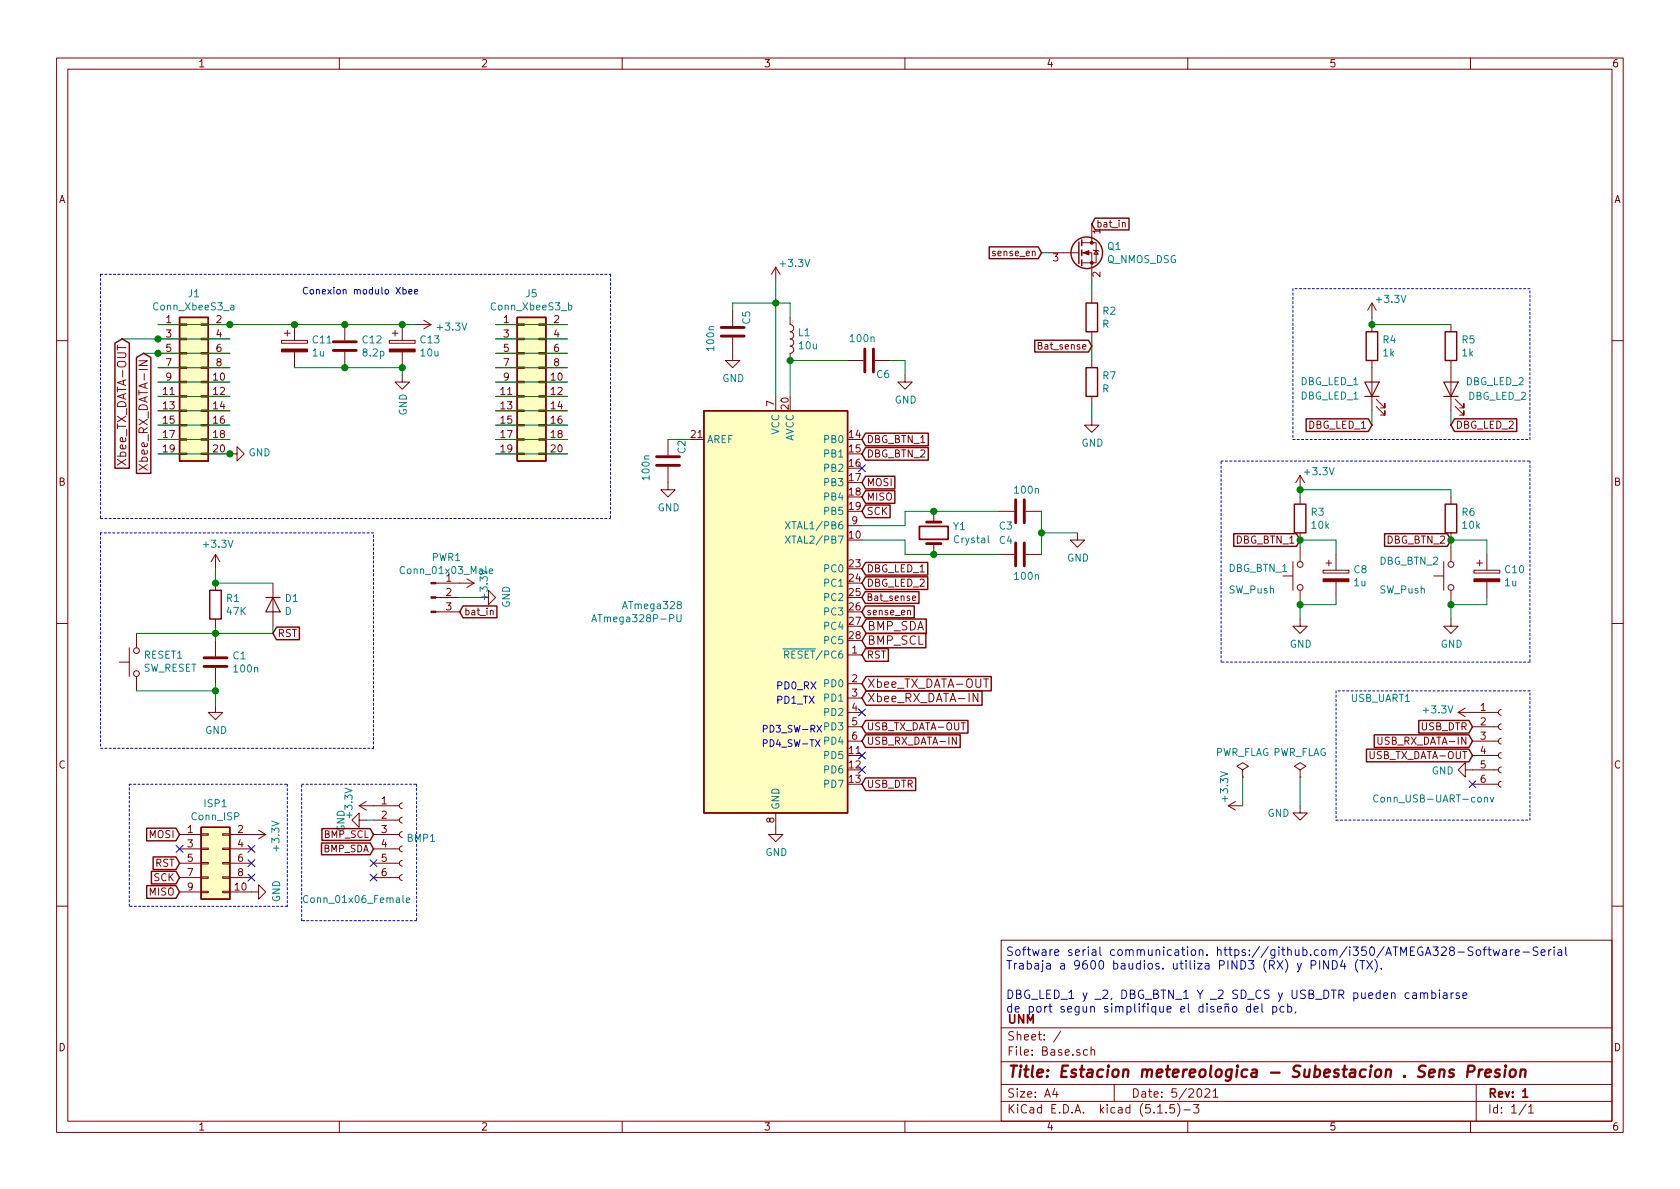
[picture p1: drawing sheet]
EESchema Schematic File Version 4
EELAYER 30 0
EELAYER END
$Descr A4 11693 8268
encoding utf-8
Sheet 1 1
Title "Estacion metereologica - Subestacion . Sens Presion"
Date "5/2021"
Rev "1"
Comp "UNM"
Comment1 ""
Comment2 ""
Comment3 ""
Comment4 ""
$EndDescr
$Comp
L MCU_Microchip_ATmega:ATmega328P-PU ATmega328
U 1 1
P 5400 4250
F 0 "ATmega328" H 4756 4296 50  0000 R CNN
F 1 "ATmega328P-PU" H 4756 4205 50  0000 R CNN
F 2 "Package_DIP:DIP-28_W7.62mm_Socket" H 5400 4250 50  0001 C CIN
F 3 "http://ww1.microchip.com/downloads/en/DeviceDoc/ATmega328_P%20AVR%20MCU%20with%20picoPower%20Technology%20Data%20Sheet%2040001984A.pdf" H 5400 4250 50  0001 C CNN
	1    5400 4250
	1    0    0    -1  
$EndComp
$Comp
L Connector_Generic:Conn_02x10_Odd_Even J1
U 1 1
P 1300 2650
F 0 "J1" H 1350 3267 50  0000 C CNN
F 1 "Conn_XbeeS3_a" H 1350 3176 50  0000 C CNN
F 2 "Connector_PinSocket_2.00mm:PinSocket_2x10_P2.00mm_Vertical" H 1300 2650 50  0001 C CNN
F 3 "~" H 1300 2650 50  0001 C CNN
	1    1300 2650
	1    0    0    -1  
$EndComp
$Comp
L Connector_Generic:Conn_02x10_Odd_Even J5
U 1 1
P 3650 2650
F 0 "J5" H 3700 3267 50  0000 C CNN
F 1 "Conn_XbeeS3_b" H 3700 3176 50  0000 C CNN
F 2 "Connector_PinSocket_2.00mm:PinSocket_2x10_P2.00mm_Vertical" H 3650 2650 50  0001 C CNN
F 3 "~" H 3650 2650 50  0001 C CNN
	1    3650 2650
	1    0    0    -1  
$EndComp
Wire Wire Line
	3950 2650 3450 2650
Wire Wire Line
	3450 2550 3950 2550
Wire Wire Line
	3950 2450 3450 2450
Wire Wire Line
	3450 2350 3950 2350
Wire Wire Line
	3950 2250 3450 2250
Wire Wire Line
	3950 2750 3450 2750
Wire Wire Line
	3950 2850 3450 2850
Wire Wire Line
	3950 2950 3450 2950
Wire Wire Line
	3950 3050 3450 3050
Wire Wire Line
	3950 3150 3450 3150
Wire Wire Line
	1600 3050 1100 3050
Wire Wire Line
	1600 2950 1100 2950
Wire Wire Line
	1600 2850 1100 2850
Wire Wire Line
	1600 2750 1100 2750
Wire Wire Line
	1600 2650 1100 2650
Wire Wire Line
	1600 2550 1100 2550
Wire Wire Line
	1600 2450 1100 2450
Wire Notes Line
	700  1900 700  3600
Wire Wire Line
	1600 2350 1100 2350
Wire Wire Line
	1600 2250 1100 2250
Wire Wire Line
	1600 3150 1100 3150
$Comp
L power:GND #PWR?
U 1 1
P 1600 3150
AR Path="/609BBA6C/609EFB9F" Ref="#PWR?"  Part="1" 
AR Path="/609EFB9F" Ref="#PWR02"  Part="1" 
F 0 "#PWR02" H 1600 2900 50  0001 C CNN
F 1 "GND" V 1605 3022 50  0000 R CNN
F 2 "" H 1600 3150 50  0001 C CNN
F 3 "" H 1600 3150 50  0001 C CNN
	1    1600 3150
	0    -1   -1   0   
$EndComp
Connection ~ 1600 3150
$Comp
L power:+3.3V #PWR?
U 1 1
P 2900 2250
AR Path="/609BBA6C/609F133F" Ref="#PWR?"  Part="1" 
AR Path="/609F133F" Ref="#PWR01"  Part="1" 
F 0 "#PWR01" H 2900 2100 50  0001 C CNN
F 1 "+3.3V" V 2915 2378 50  0000 L CNN
F 2 "" H 2900 2250 50  0001 C CNN
F 3 "" H 2900 2250 50  0001 C CNN
	1    2900 2250
	0    1    1    0   
$EndComp
Connection ~ 1600 2250
Text GLabel 1000 2450 3    59   Input ~ 0
Xbee_RX_DATA-IN
Text GLabel 850  2350 3    59   Input ~ 0
Xbee_TX_DATA-OUT
$Comp
L Switch:SW_Push DBG_BTN_1
U 1 1
P 9050 4000
F 0 "DBG_BTN_1" V 9100 4500 50  0000 R CNN
F 1 "SW_Push" V 8950 4500 50  0000 R CNN
F 2 "Button_Switch_THT:SW_TH_Tactile_Omron_B3F-10xx" H 9050 4200 50  0001 C CNN
F 3 "~" H 9050 4200 50  0001 C CNN
	1    9050 4000
	0    -1   -1   0   
$EndComp
$Comp
L Device:CP C8
U 1 1
P 9300 4000
F 0 "C8" H 9418 4046 50  0000 L CNN
F 1 "1u" H 9418 3955 50  0000 L CNN
F 2 "Capacitor_THT:CP_Radial_D5.0mm_P2.50mm" H 9338 3850 50  0001 C CNN
F 3 "~" H 9300 4000 50  0001 C CNN
	1    9300 4000
	1    0    0    -1  
$EndComp
$Comp
L Device:R R3
U 1 1
P 9050 3600
F 0 "R3" H 9120 3646 50  0000 L CNN
F 1 "10k" H 9120 3555 50  0000 L CNN
F 2 "Resistor_THT:R_Axial_DIN0207_L6.3mm_D2.5mm_P7.62mm_Horizontal" V 8980 3600 50  0001 C CNN
F 3 "~" H 9050 3600 50  0001 C CNN
	1    9050 3600
	1    0    0    -1  
$EndComp
$Comp
L power:GND #PWR021
U 1 1
P 9050 4300
F 0 "#PWR021" H 9050 4050 50  0001 C CNN
F 1 "GND" H 9055 4127 50  0000 C CNN
F 2 "" H 9050 4300 50  0001 C CNN
F 3 "" H 9050 4300 50  0001 C CNN
	1    9050 4300
	1    0    0    -1  
$EndComp
$Comp
L power:+3.3V #PWR?
U 1 1
P 9050 3400
AR Path="/609BBA6C/609B1ED1" Ref="#PWR?"  Part="1" 
AR Path="/609B1ED1" Ref="#PWR020"  Part="1" 
F 0 "#PWR020" H 9050 3250 50  0001 C CNN
F 1 "+3.3V" H 9065 3528 50  0000 L CNN
F 2 "" H 9050 3400 50  0001 C CNN
F 3 "" H 9050 3400 50  0001 C CNN
	1    9050 3400
	1    0    0    -1  
$EndComp
Wire Wire Line
	9050 3400 9050 3450
Wire Wire Line
	9050 3750 9050 3800
Wire Wire Line
	9050 4200 9050 4300
Wire Wire Line
	9050 4200 9300 4200
Wire Wire Line
	9300 4200 9300 4150
Connection ~ 9050 4200
Wire Wire Line
	9300 3850 9300 3750
Wire Wire Line
	9300 3750 9050 3750
Connection ~ 9050 3750
Text GLabel 9050 3750 0    50   Input ~ 0
DBG_BTN_1
$Comp
L Switch:SW_Push DBG_BTN_2
U 1 1
P 10100 4000
F 0 "DBG_BTN_2" V 10200 4500 50  0000 R CNN
F 1 "SW_Push" V 10000 4500 50  0000 R CNN
F 2 "Button_Switch_THT:SW_TH_Tactile_Omron_B3F-10xx" H 10100 4200 50  0001 C CNN
F 3 "~" H 10100 4200 50  0001 C CNN
	1    10100 4000
	0    -1   -1   0   
$EndComp
$Comp
L Device:CP C10
U 1 1
P 10350 4000
F 0 "C10" H 10468 4046 50  0000 L CNN
F 1 "1u" H 10468 3955 50  0000 L CNN
F 2 "Capacitor_THT:CP_Radial_D5.0mm_P2.50mm" H 10388 3850 50  0001 C CNN
F 3 "~" H 10350 4000 50  0001 C CNN
	1    10350 4000
	1    0    0    -1  
$EndComp
$Comp
L Device:R R6
U 1 1
P 10100 3600
F 0 "R6" H 10170 3646 50  0000 L CNN
F 1 "10k" H 10170 3555 50  0000 L CNN
F 2 "Resistor_THT:R_Axial_DIN0207_L6.3mm_D2.5mm_P7.62mm_Horizontal" V 10030 3600 50  0001 C CNN
F 3 "~" H 10100 3600 50  0001 C CNN
	1    10100 3600
	1    0    0    -1  
$EndComp
$Comp
L power:GND #PWR026
U 1 1
P 10100 4300
F 0 "#PWR026" H 10100 4050 50  0001 C CNN
F 1 "GND" H 10105 4127 50  0000 C CNN
F 2 "" H 10100 4300 50  0001 C CNN
F 3 "" H 10100 4300 50  0001 C CNN
	1    10100 4300
	1    0    0    -1  
$EndComp
Wire Wire Line
	10100 3400 10100 3450
Wire Wire Line
	10100 3750 10100 3800
Wire Wire Line
	10100 4200 10100 4300
Wire Wire Line
	10100 4200 10350 4200
Wire Wire Line
	10350 4200 10350 4150
Connection ~ 10100 4200
Wire Wire Line
	10350 3850 10350 3750
Wire Wire Line
	10350 3750 10100 3750
Connection ~ 10100 3750
Text GLabel 10100 3750 0    50   Input ~ 0
DBG_BTN_2
$Comp
L Device:R R5
U 1 1
P 10100 2400
F 0 "R5" H 10170 2446 50  0000 L CNN
F 1 "1k" H 10170 2355 50  0000 L CNN
F 2 "Resistor_THT:R_Axial_DIN0207_L6.3mm_D2.5mm_P7.62mm_Horizontal" V 10030 2400 50  0001 C CNN
F 3 "~" H 10100 2400 50  0001 C CNN
	1    10100 2400
	1    0    0    -1  
$EndComp
$Comp
L Device:LED DBG_LED_2
U 1 1
P 10100 2700
F 0 "DBG_LED_2" V 10150 2600 50  0000 R CNN
F 1 "DBG_LED_2" V 10048 2583 50  0000 R CNN
F 2 "LED_THT:LED_D3.0mm_Clear" H 10100 2700 50  0001 C CNN
F 3 "~" H 10100 2700 50  0001 C CNN
	1    10100 2700
	0    -1   -1   0   
$EndComp
$Comp
L Device:R R4
U 1 1
P 9550 2400
F 0 "R4" H 9620 2446 50  0000 L CNN
F 1 "1k" H 9620 2355 50  0000 L CNN
F 2 "Resistor_THT:R_Axial_DIN0207_L6.3mm_D2.5mm_P7.62mm_Horizontal" V 9480 2400 50  0001 C CNN
F 3 "~" H 9550 2400 50  0001 C CNN
	1    9550 2400
	1    0    0    -1  
$EndComp
$Comp
L Device:LED DBG_LED_1
U 1 1
P 9550 2700
F 0 "DBG_LED_1" V 9600 3200 50  0000 R CNN
F 1 "DBG_LED_1" V 9500 3200 50  0000 R CNN
F 2 "LED_THT:LED_D3.0mm_Clear" H 9550 2700 50  0001 C CNN
F 3 "~" H 9550 2700 50  0001 C CNN
	1    9550 2700
	0    -1   -1   0   
$EndComp
Wire Wire Line
	9050 3400 10100 3400
Connection ~ 9050 3400
$Comp
L power:+3.3V #PWR?
U 1 1
P 9550 2200
AR Path="/609BBA6C/609CAF5E" Ref="#PWR?"  Part="1" 
AR Path="/609CAF5E" Ref="#PWR024"  Part="1" 
F 0 "#PWR024" H 9550 2050 50  0001 C CNN
F 1 "+3.3V" H 9565 2328 50  0000 L CNN
F 2 "" H 9550 2200 50  0001 C CNN
F 3 "" H 9550 2200 50  0001 C CNN
	1    9550 2200
	1    0    0    -1  
$EndComp
Wire Wire Line
	9550 2200 9550 2250
Wire Wire Line
	9550 2250 10100 2250
Connection ~ 9550 2250
Text GLabel 10100 2950 2    50   Input ~ 0
DBG_LED_2
Wire Wire Line
	10100 2950 10100 2850
Text GLabel 9550 2950 0    50   Input ~ 0
DBG_LED_1
Wire Wire Line
	9550 2950 9550 2850
Wire Notes Line
	8500 3200 10650 3200
Wire Notes Line
	10650 3200 10650 4600
Wire Notes Line
	10650 4600 8500 4600
Wire Notes Line
	8500 4600 8500 3200
Wire Notes Line
	9000 3050 10650 3050
Wire Notes Line
	10650 3050 10650 2000
Wire Notes Line
	10650 2000 9000 2000
Wire Notes Line
	9000 2000 9000 3050
$Comp
L power:GND #PWR014
U 1 1
P 5400 5750
F 0 "#PWR014" H 5400 5500 50  0001 C CNN
F 1 "GND" H 5405 5577 50  0000 C CNN
F 2 "" H 5400 5750 50  0001 C CNN
F 3 "" H 5400 5750 50  0001 C CNN
	1    5400 5750
	1    0    0    -1  
$EndComp
Text GLabel 6000 3350 2    50   Input ~ 0
MOSI
Text GLabel 6000 3450 2    50   Input ~ 0
MISO
Text GLabel 6000 4350 2    59   Input ~ 0
BMP_SDA
Text GLabel 6000 4450 2    59   Input ~ 0
BMP_SCL
Text GLabel 6000 5450 2    50   Input ~ 0
USB_DTR
Text GLabel 6000 5150 2    50   Input ~ 0
USB_RX_DATA-IN
Text GLabel 6000 5050 2    50   Input ~ 0
USB_TX_DATA-OUT
Text GLabel 6000 4850 2    59   Input ~ 0
Xbee_RX_DATA-IN
Text GLabel 6000 4750 2    59   Input ~ 0
Xbee_TX_DATA-OUT
$Comp
L power:+3.3V #PWR?
U 1 1
P 5400 1950
AR Path="/609BBA6C/60A082EE" Ref="#PWR?"  Part="1" 
AR Path="/60A082EE" Ref="#PWR013"  Part="1" 
F 0 "#PWR013" H 5400 1800 50  0001 C CNN
F 1 "+3.3V" H 5415 2078 50  0000 L CNN
F 2 "" H 5400 1950 50  0001 C CNN
F 3 "" H 5400 1950 50  0001 C CNN
	1    5400 1950
	1    0    0    -1  
$EndComp
$Comp
L power:GND #PWR015
U 1 1
P 6300 2600
F 0 "#PWR015" H 6300 2350 50  0001 C CNN
F 1 "GND" H 6305 2427 50  0000 C CNN
F 2 "" H 6300 2600 50  0001 C CNN
F 3 "" H 6300 2600 50  0001 C CNN
	1    6300 2600
	1    0    0    -1  
$EndComp
$Comp
L Device:Crystal Y1
U 1 1
P 6500 3700
F 0 "Y1" V 6454 3831 50  0000 L CNN
F 1 "Crystal" V 6545 3831 50  0000 L CNN
F 2 "Crystal:Crystal_HC49-4H_Vertical" H 6500 3700 50  0001 C CNN
F 3 "~" H 6500 3700 50  0001 C CNN
	1    6500 3700
	0    1    1    0   
$EndComp
$Comp
L Device:C C3
U 1 1
P 7100 3550
F 0 "C3" V 7200 3400 50  0000 L CNN
F 1 "100n" V 6950 3500 50  0000 L CNN
F 2 "Capacitor_THT:C_Disc_D5.0mm_W2.5mm_P2.50mm" H 7138 3400 50  0001 C CNN
F 3 "~" H 7100 3550 50  0001 C CNN
	1    7100 3550
	0    1    1    0   
$EndComp
$Comp
L Device:C C4
U 1 1
P 7100 3850
F 0 "C4" V 7000 3700 50  0000 L CNN
F 1 "100n" V 7250 3800 50  0000 L CNN
F 2 "Capacitor_THT:C_Disc_D5.0mm_W2.5mm_P2.50mm" H 7138 3700 50  0001 C CNN
F 3 "~" H 7100 3850 50  0001 C CNN
	1    7100 3850
	0    1    1    0   
$EndComp
$Comp
L power:GND #PWR016
U 1 1
P 7500 3700
F 0 "#PWR016" H 7500 3450 50  0001 C CNN
F 1 "GND" H 7505 3527 50  0000 C CNN
F 2 "" H 7500 3700 50  0001 C CNN
F 3 "" H 7500 3700 50  0001 C CNN
	1    7500 3700
	1    0    0    -1  
$EndComp
Wire Wire Line
	7500 3700 7250 3700
Wire Wire Line
	7250 3700 7250 3550
Wire Wire Line
	7250 3850 7250 3700
Connection ~ 7250 3700
Wire Wire Line
	6950 3550 6500 3550
Wire Wire Line
	6300 3550 6300 3650
Wire Wire Line
	6300 3650 6000 3650
Connection ~ 6500 3550
Wire Wire Line
	6500 3550 6300 3550
Wire Wire Line
	6000 3750 6300 3750
Wire Wire Line
	6300 3750 6300 3850
Wire Wire Line
	6300 3850 6500 3850
Connection ~ 6500 3850
Wire Wire Line
	6500 3850 6950 3850
Text GLabel 6000 3050 2    50   Input ~ 0
DBG_BTN_1
Text GLabel 6000 3150 2    50   Input ~ 0
DBG_BTN_2
Text GLabel 6000 3950 2    50   Input ~ 0
DBG_LED_1
Text GLabel 6000 4050 2    50   Input ~ 0
DBG_LED_2
$Comp
L Device:R R1
U 1 1
P 1500 4200
F 0 "R1" H 1570 4246 50  0000 L CNN
F 1 "47K" H 1570 4155 50  0000 L CNN
F 2 "Resistor_THT:R_Axial_DIN0207_L6.3mm_D2.5mm_P7.62mm_Horizontal" V 1430 4200 50  0001 C CNN
F 3 "~" H 1500 4200 50  0001 C CNN
	1    1500 4200
	1    0    0    -1  
$EndComp
$Comp
L Device:D D1
U 1 1
P 1900 4200
F 0 "D1" V 1854 4279 50  0000 L CNN
F 1 "D" V 1945 4279 50  0000 L CNN
F 2 "Diode_THT:D_5W_P10.16mm_Horizontal" H 1900 4200 50  0001 C CNN
F 3 "~" H 1900 4200 50  0001 C CNN
	1    1900 4200
	0    1    1    0   
$EndComp
$Comp
L Device:C C1
U 1 1
P 1500 4600
F 0 "C1" H 1615 4646 50  0000 L CNN
F 1 "100n" H 1615 4555 50  0000 L CNN
F 2 "Capacitor_THT:C_Disc_D6.0mm_W2.5mm_P5.00mm" H 1538 4450 50  0001 C CNN
F 3 "~" H 1500 4600 50  0001 C CNN
	1    1500 4600
	1    0    0    -1  
$EndComp
$Comp
L Switch:SW_Push RESET1
U 1 1
P 950 4600
F 0 "RESET1" V 996 4552 50  0000 R CNN
F 1 "SW_RESET" V 905 4552 50  0000 R CNN
F 2 "Button_Switch_THT:SW_TH_Tactile_Omron_B3F-10xx" H 950 4800 50  0001 C CNN
F 3 "~" H 950 4800 50  0001 C CNN
	1    950  4600
	0    -1   -1   0   
$EndComp
$Comp
L power:+3.3V #PWR03
U 1 1
P 1500 3950
F 0 "#PWR03" H 1500 3800 50  0001 C CNN
F 1 "+3.3V" H 1515 4123 50  0000 C CNN
F 2 "" H 1500 3950 50  0001 C CNN
F 3 "" H 1500 3950 50  0001 C CNN
	1    1500 3950
	1    0    0    -1  
$EndComp
$Comp
L power:GND #PWR04
U 1 1
P 1500 4900
F 0 "#PWR04" H 1500 4650 50  0001 C CNN
F 1 "GND" H 1505 4727 50  0000 C CNN
F 2 "" H 1500 4900 50  0001 C CNN
F 3 "" H 1500 4900 50  0001 C CNN
	1    1500 4900
	1    0    0    -1  
$EndComp
Wire Wire Line
	950  4800 1500 4800
Wire Wire Line
	1500 4800 1500 4750
Wire Wire Line
	1500 4800 1500 4900
Connection ~ 1500 4800
Wire Wire Line
	950  4400 1500 4400
Wire Wire Line
	1500 4400 1500 4350
Wire Wire Line
	1500 4450 1500 4400
Connection ~ 1500 4400
Wire Wire Line
	1500 4050 1500 3950
Wire Wire Line
	1900 4050 1500 4050
Connection ~ 1500 4050
Wire Wire Line
	1900 4350 1900 4400
Wire Wire Line
	1900 4400 1500 4400
Text GLabel 1900 4400 2    50   Input ~ 0
RST
Wire Notes Line
	2600 3700 700  3700
Wire Notes Line
	700  3700 700  5200
Wire Notes Line
	700  5200 2600 5200
Wire Notes Line
	2600 5200 2600 3700
Text GLabel 6000 4550 2    50   Input ~ 0
RST
$Comp
L Connector_Generic:Conn_02x05_Odd_Even ISP1
U 1 1
P 1450 6000
F 0 "ISP1" H 1500 6417 50  0000 C CNN
F 1 "Conn_ISP" H 1500 6326 50  0000 C CNN
F 2 "Connector_IDC:IDC-Header_2x05_P2.54mm_Vertical" H 1450 6000 50  0001 C CNN
F 3 "~" H 1450 6000 50  0001 C CNN
	1    1450 6000
	1    0    0    -1  
$EndComp
$Comp
L power:GND #PWR08
U 1 1
P 1750 6200
F 0 "#PWR08" H 1750 5950 50  0001 C CNN
F 1 "GND" H 1755 6027 50  0000 C CNN
F 2 "" H 1750 6200 50  0001 C CNN
F 3 "" H 1750 6200 50  0001 C CNN
	1    1750 6200
	0    -1   -1   0   
$EndComp
$Comp
L power:+3.3V #PWR07
U 1 1
P 1750 5800
F 0 "#PWR07" H 1750 5650 50  0001 C CNN
F 1 "+3.3V" H 1765 5973 50  0000 C CNN
F 2 "" H 1750 5800 50  0001 C CNN
F 3 "" H 1750 5800 50  0001 C CNN
	1    1750 5800
	0    1    1    0   
$EndComp
NoConn ~ 1250 5900
Text GLabel 1250 5800 0    50   Input ~ 0
MOSI
Text GLabel 1250 6200 0    50   Input ~ 0
MISO
Text GLabel 1250 6100 0    50   Input ~ 0
SCK
Text GLabel 1250 6000 0    50   Input ~ 0
RST
NoConn ~ 1750 6100
NoConn ~ 1750 6000
NoConn ~ 1750 5900
Wire Notes Line
	2000 6300 900  6300
Wire Notes Line
	900  6300 900  5450
Wire Notes Line
	900  5450 2000 5450
Wire Notes Line
	2000 5450 2000 6300
Text GLabel 6000 3550 2    50   Input ~ 0
SCK
Text Notes 5400 4800 0    50   ~ 0
PD0_RX
Text Notes 5400 4900 0    50   ~ 0
PD1_TX
Text Notes 5300 5100 0    47   ~ 0
PD3_SW-RX
Text Notes 5300 5200 0    47   ~ 0
PD4_SW-TX
Text Notes 7000 7050 0    59   ~ 0
DBG_LED_1 y _2, DBG_BTN_1 Y _2 SD_CS y USB_DTR pueden cambiarse\nde port segun simplifique el diseño del pcb,
Text Notes 7000 6750 0    59   ~ 0
Software serial communication. https://github.com/i350/ATMEGA328-Software-Serial\nTrabaja a 9600 baudios. utiliza PIND3 (RX) y PIND4 (TX).
$Comp
L power:PWR_FLAG #FLG01
U 1 1
P 9050 5400
F 0 "#FLG01" H 9050 5475 50  0001 C CNN
F 1 "PWR_FLAG" H 9050 5573 50  0000 C CNN
F 2 "" H 9050 5400 50  0001 C CNN
F 3 "~" H 9050 5400 50  0001 C CNN
	1    9050 5400
	1    0    0    -1  
$EndComp
$Comp
L power:GND #PWR022
U 1 1
P 9050 5600
F 0 "#PWR022" H 9050 5350 50  0001 C CNN
F 1 "GND" H 8900 5550 50  0000 C CNN
F 2 "" H 9050 5600 50  0001 C CNN
F 3 "" H 9050 5600 50  0001 C CNN
	1    9050 5600
	1    0    0    -1  
$EndComp
Wire Wire Line
	9050 5400 9050 5600
Wire Notes Line
	4250 1900 4250 3600
Wire Notes Line
	700  3600 4250 3600
Wire Notes Line
	700  1900 4250 1900
Wire Wire Line
	1000 2450 1100 2450
Connection ~ 1100 2450
Wire Wire Line
	850  2350 1100 2350
Connection ~ 1100 2350
$Comp
L Device:CP C11
U 1 1
P 2050 2400
F 0 "C11" H 2168 2446 50  0000 L CNN
F 1 "1u" H 2168 2355 50  0000 L CNN
F 2 "Capacitor_THT:CP_Radial_D5.0mm_P2.50mm" H 2088 2250 50  0001 C CNN
F 3 "~" H 2050 2400 50  0001 C CNN
	1    2050 2400
	1    0    0    -1  
$EndComp
$Comp
L Device:C C12
U 1 1
P 2400 2400
F 0 "C12" H 2515 2446 50  0000 L CNN
F 1 "8.2p" H 2515 2355 50  0000 L CNN
F 2 "Capacitor_THT:C_Disc_D6.0mm_W2.5mm_P5.00mm" H 2438 2250 50  0001 C CNN
F 3 "~" H 2400 2400 50  0001 C CNN
	1    2400 2400
	1    0    0    -1  
$EndComp
$Comp
L Device:CP C13
U 1 1
P 2800 2400
F 0 "C13" H 2918 2446 50  0000 L CNN
F 1 "10u" H 2918 2355 50  0000 L CNN
F 2 "Capacitor_THT:CP_Radial_D5.0mm_P2.50mm" H 2838 2250 50  0001 C CNN
F 3 "~" H 2800 2400 50  0001 C CNN
	1    2800 2400
	1    0    0    -1  
$EndComp
Wire Wire Line
	2900 2250 2800 2250
Connection ~ 2050 2250
Wire Wire Line
	2050 2250 1600 2250
Connection ~ 2400 2250
Wire Wire Line
	2400 2250 2050 2250
Connection ~ 2800 2250
Wire Wire Line
	2800 2250 2400 2250
$Comp
L power:GND #PWR?
U 1 1
P 2800 2600
AR Path="/609BBA6C/61328273" Ref="#PWR?"  Part="1" 
AR Path="/61328273" Ref="#PWR0101"  Part="1" 
F 0 "#PWR0101" H 2800 2350 50  0001 C CNN
F 1 "GND" V 2805 2472 50  0000 R CNN
F 2 "" H 2800 2600 50  0001 C CNN
F 3 "" H 2800 2600 50  0001 C CNN
	1    2800 2600
	1    0    0    -1  
$EndComp
Wire Wire Line
	2800 2600 2800 2550
Wire Wire Line
	2050 2550 2400 2550
Connection ~ 2800 2550
Connection ~ 2400 2550
Wire Wire Line
	2400 2550 2800 2550
$Comp
L Connector:Conn_01x06_Female BMP1
U 1 1
P 2800 5800
F 0 "BMP1" H 2828 5776 50  0000 L CNN
F 1 "Conn_01x06_Female" H 2100 5350 50  0000 L CNN
F 2 "Connector_PinSocket_2.54mm:PinSocket_1x06_P2.54mm_Vertical" H 2800 5800 50  0001 C CNN
F 3 "~" H 2800 5800 50  0001 C CNN
	1    2800 5800
	1    0    0    -1  
$EndComp
$Comp
L power:+3.3V #PWR0102
U 1 1
P 2600 5600
F 0 "#PWR0102" H 2600 5450 50  0001 C CNN
F 1 "+3.3V" H 2615 5773 50  0000 C CNN
F 2 "" H 2600 5600 50  0001 C CNN
F 3 "" H 2600 5600 50  0001 C CNN
	1    2600 5600
	0    -1   -1   0   
$EndComp
$Comp
L power:GND #PWR0103
U 1 1
P 2550 5700
F 0 "#PWR0103" H 2550 5450 50  0001 C CNN
F 1 "GND" H 2555 5527 50  0000 C CNN
F 2 "" H 2550 5700 50  0001 C CNN
F 3 "" H 2550 5700 50  0001 C CNN
	1    2550 5700
	0    1    1    0   
$EndComp
Wire Wire Line
	2550 5700 2600 5700
Text GLabel 2600 5800 0    47   Input ~ 0
BMP_SCL
Text GLabel 2600 5900 0    47   Input ~ 0
BMP_SDA
NoConn ~ 2600 6000
NoConn ~ 2600 6100
Wire Notes Line
	2900 5450 2900 6400
Wire Notes Line
	2900 6400 2100 6400
Wire Notes Line
	2100 6400 2100 5450
Wire Notes Line
	2100 5450 2900 5450
$Comp
L Connector:Conn_01x03_Male PWR1
U 1 1
P 3000 4150
F 0 "PWR1" H 3108 4431 50  0000 C CNN
F 1 "Conn_01x03_Male" H 3108 4340 50  0000 C CNN
F 2 "Connector_PinSocket_2.54mm:PinSocket_1x03_P2.54mm_Vertical" H 3000 4150 50  0001 C CNN
F 3 "~" H 3000 4150 50  0001 C CNN
	1    3000 4150
	1    0    0    -1  
$EndComp
Text GLabel 3200 4250 2    47   Input ~ 0
bat_in
$Comp
L power:+3.3V #PWR0104
U 1 1
P 3200 4050
F 0 "#PWR0104" H 3200 3900 50  0001 C CNN
F 1 "+3.3V" H 3215 4223 50  0000 C CNN
F 2 "" H 3200 4050 50  0001 C CNN
F 3 "" H 3200 4050 50  0001 C CNN
	1    3200 4050
	0    1    1    0   
$EndComp
$Comp
L power:GND #PWR0105
U 1 1
P 3350 4150
F 0 "#PWR0105" H 3350 3900 50  0001 C CNN
F 1 "GND" H 3355 3977 50  0000 C CNN
F 2 "" H 3350 4150 50  0001 C CNN
F 3 "" H 3350 4150 50  0001 C CNN
	1    3350 4150
	0    -1   -1   0   
$EndComp
Wire Wire Line
	3350 4150 3200 4150
$Comp
L Device:Q_NMOS_DSG Q1
U 1 1
P 7500 1750
F 0 "Q1" H 7704 1796 50  0000 L CNN
F 1 "Q_NMOS_DSG" H 7704 1705 50  0000 L CNN
F 2 "Package_TO_SOT_THT:TO-92L_HandSolder" H 7700 1850 50  0001 C CNN
F 3 "~" H 7500 1750 50  0001 C CNN
	1    7500 1750
	1    0    0    -1  
$EndComp
Text GLabel 7600 1550 2    47   Input ~ 0
bat_in
$Comp
L Device:R R2
U 1 1
P 7600 2200
F 0 "R2" H 7670 2246 50  0000 L CNN
F 1 "R" H 7670 2155 50  0000 L CNN
F 2 "Resistor_THT:R_Axial_DIN0207_L6.3mm_D2.5mm_P7.62mm_Horizontal" V 7530 2200 50  0001 C CNN
F 3 "~" H 7600 2200 50  0001 C CNN
	1    7600 2200
	1    0    0    -1  
$EndComp
$Comp
L Device:R R7
U 1 1
P 7600 2650
F 0 "R7" H 7670 2696 50  0000 L CNN
F 1 "R" H 7670 2605 50  0000 L CNN
F 2 "Resistor_THT:R_Axial_DIN0207_L6.3mm_D2.5mm_P7.62mm_Horizontal" V 7530 2650 50  0001 C CNN
F 3 "~" H 7600 2650 50  0001 C CNN
	1    7600 2650
	1    0    0    -1  
$EndComp
$Comp
L power:GND #PWR0106
U 1 1
P 7600 2900
F 0 "#PWR0106" H 7600 2650 50  0001 C CNN
F 1 "GND" H 7605 2727 50  0000 C CNN
F 2 "" H 7600 2900 50  0001 C CNN
F 3 "" H 7600 2900 50  0001 C CNN
	1    7600 2900
	1    0    0    -1  
$EndComp
Wire Wire Line
	7600 2900 7600 2800
Wire Wire Line
	7600 2500 7600 2350
Wire Wire Line
	7600 2050 7600 1950
Text GLabel 7600 2400 0    47   Input ~ 0
Bat_sense
Text GLabel 7250 1750 0    47   Input ~ 0
sense_en
$Comp
L power:PWR_FLAG #FLG0101
U 1 1
P 8650 5400
F 0 "#FLG0101" H 8650 5475 50  0001 C CNN
F 1 "PWR_FLAG" H 8650 5573 50  0000 C CNN
F 2 "" H 8650 5400 50  0001 C CNN
F 3 "~" H 8650 5400 50  0001 C CNN
	1    8650 5400
	1    0    0    -1  
$EndComp
$Comp
L power:+3.3V #PWR?
U 1 1
P 8650 5600
AR Path="/609BBA6C/6134DA69" Ref="#PWR?"  Part="1" 
AR Path="/6134DA69" Ref="#PWR0107"  Part="1" 
F 0 "#PWR0107" H 8650 5450 50  0001 C CNN
F 1 "+3.3V" H 8665 5728 50  0000 L CNN
F 2 "" H 8650 5600 50  0001 C CNN
F 3 "" H 8650 5600 50  0001 C CNN
	1    8650 5600
	0    -1   -1   0   
$EndComp
Wire Wire Line
	8650 5600 8650 5400
Wire Wire Line
	7300 1750 7250 1750
Text GLabel 6000 4150 2    47   Input ~ 0
Bat_sense
Text GLabel 6000 4250 2    47   Input ~ 0
sense_en
$Comp
L Device:C C2
U 1 1
P 4650 3200
F 0 "C2" V 4550 3050 50  0000 L CNN
F 1 "100n" V 4800 3150 50  0000 L CNN
F 2 "Capacitor_THT:C_Disc_D5.0mm_W2.5mm_P2.50mm" H 4688 3050 50  0001 C CNN
F 3 "~" H 4650 3200 50  0001 C CNN
	1    4650 3200
	-1   0    0    1   
$EndComp
Wire Wire Line
	4800 3050 4650 3050
$Comp
L power:GND #PWR0108
U 1 1
P 4650 3350
F 0 "#PWR0108" H 4650 3100 50  0001 C CNN
F 1 "GND" H 4655 3177 50  0000 C CNN
F 2 "" H 4650 3350 50  0001 C CNN
F 3 "" H 4650 3350 50  0001 C CNN
	1    4650 3350
	1    0    0    -1  
$EndComp
$Comp
L Device:L L1
U 1 1
P 5500 2350
F 0 "L1" H 5552 2396 50  0000 L CNN
F 1 "10u" H 5552 2305 50  0000 L CNN
F 2 "Inductor_THT:L_Radial_D6.0mm_P4.00mm" H 5500 2350 50  0001 C CNN
F 3 "~" H 5500 2350 50  0001 C CNN
	1    5500 2350
	1    0    0    -1  
$EndComp
$Comp
L Device:C C5
U 1 1
P 5100 2300
F 0 "C5" V 5000 2150 50  0000 L CNN
F 1 "100n" V 5250 2250 50  0000 L CNN
F 2 "Capacitor_THT:C_Disc_D5.0mm_W2.5mm_P2.50mm" H 5138 2150 50  0001 C CNN
F 3 "~" H 5100 2300 50  0001 C CNN
	1    5100 2300
	-1   0    0    1   
$EndComp
$Comp
L Device:C C6
U 1 1
P 6050 2500
F 0 "C6" V 5950 2350 50  0000 L CNN
F 1 "100n" V 6200 2450 50  0000 L CNN
F 2 "Capacitor_THT:C_Disc_D5.0mm_W2.5mm_P2.50mm" H 6088 2350 50  0001 C CNN
F 3 "~" H 6050 2500 50  0001 C CNN
	1    6050 2500
	0    -1   -1   0   
$EndComp
Wire Wire Line
	5400 2750 5400 2100
Wire Wire Line
	5500 2750 5500 2500
Wire Wire Line
	5500 2200 5500 2100
Wire Wire Line
	5500 2100 5400 2100
Connection ~ 5400 2100
Wire Wire Line
	5400 2100 5400 1950
Wire Wire Line
	5500 2500 5900 2500
Connection ~ 5500 2500
Wire Wire Line
	6300 2600 6300 2500
Wire Wire Line
	6300 2500 6200 2500
Wire Wire Line
	5400 2100 5100 2100
Wire Wire Line
	5100 2100 5100 2150
$Comp
L power:GND #PWR09
U 1 1
P 5100 2450
F 0 "#PWR09" H 5100 2200 50  0001 C CNN
F 1 "GND" H 5105 2277 50  0000 C CNN
F 2 "" H 5100 2450 50  0001 C CNN
F 3 "" H 5100 2450 50  0001 C CNN
	1    5100 2450
	1    0    0    -1  
$EndComp
Wire Notes Line
	10650 5700 10650 4800
Wire Notes Line
	9300 5700 10650 5700
Wire Notes Line
	9300 4800 9300 5700
Wire Notes Line
	10650 4800 9300 4800
$Comp
L power:+3.3V #PWR?
U 1 1
P 10250 4950
AR Path="/609983D9/609CA703" Ref="#PWR?"  Part="1" 
AR Path="/609CA703" Ref="#PWR05"  Part="1" 
F 0 "#PWR05" H 10250 4800 50  0001 C CNN
F 1 "+3.3V" V 10265 5078 50  0000 L CNN
F 2 "" H 10250 4950 50  0001 C CNN
F 3 "" H 10250 4950 50  0001 C CNN
	1    10250 4950
	0    -1   -1   0   
$EndComp
$Comp
L power:GND #PWR?
U 1 1
P 10250 5350
AR Path="/609983D9/609CA6FD" Ref="#PWR?"  Part="1" 
AR Path="/609CA6FD" Ref="#PWR06"  Part="1" 
F 0 "#PWR06" H 10250 5100 50  0001 C CNN
F 1 "GND" V 10255 5222 50  0000 R CNN
F 2 "" H 10250 5350 50  0001 C CNN
F 3 "" H 10250 5350 50  0001 C CNN
	1    10250 5350
	0    1    1    0   
$EndComp
NoConn ~ 10250 5450
Text GLabel 10250 5250 0    50   Input ~ 0
USB_TX_DATA-OUT
Text GLabel 10250 5150 0    50   Input ~ 0
USB_RX_DATA-IN
Text GLabel 10250 5050 0    50   Input ~ 0
USB_DTR
$Comp
L Connector:Conn_01x06_Female J?
U 1 1
P 10450 5150
AR Path="/609983D9/609CA6F3" Ref="J?"  Part="1" 
AR Path="/609CA6F3" Ref="USB_UART1"  Part="1" 
F 0 "USB_UART1" H 9400 5450 50  0000 L CNN
F 1 "Conn_USB-UART-conv" H 9550 4750 50  0000 L CNN
F 2 "Connector_PinSocket_2.54mm:PinSocket_1x06_P2.54mm_Vertical" H 10450 5150 50  0001 C CNN
F 3 "~" H 10450 5150 50  0001 C CNN
	1    10450 5150
	1    0    0    -1  
$EndComp
NoConn ~ 6000 3250
NoConn ~ 6000 4950
NoConn ~ 6000 5250
NoConn ~ 6000 5350
Text Notes 2100 2050 0    47   ~ 0
Conexion modulo Xbee\n
$EndSCHEMATC
